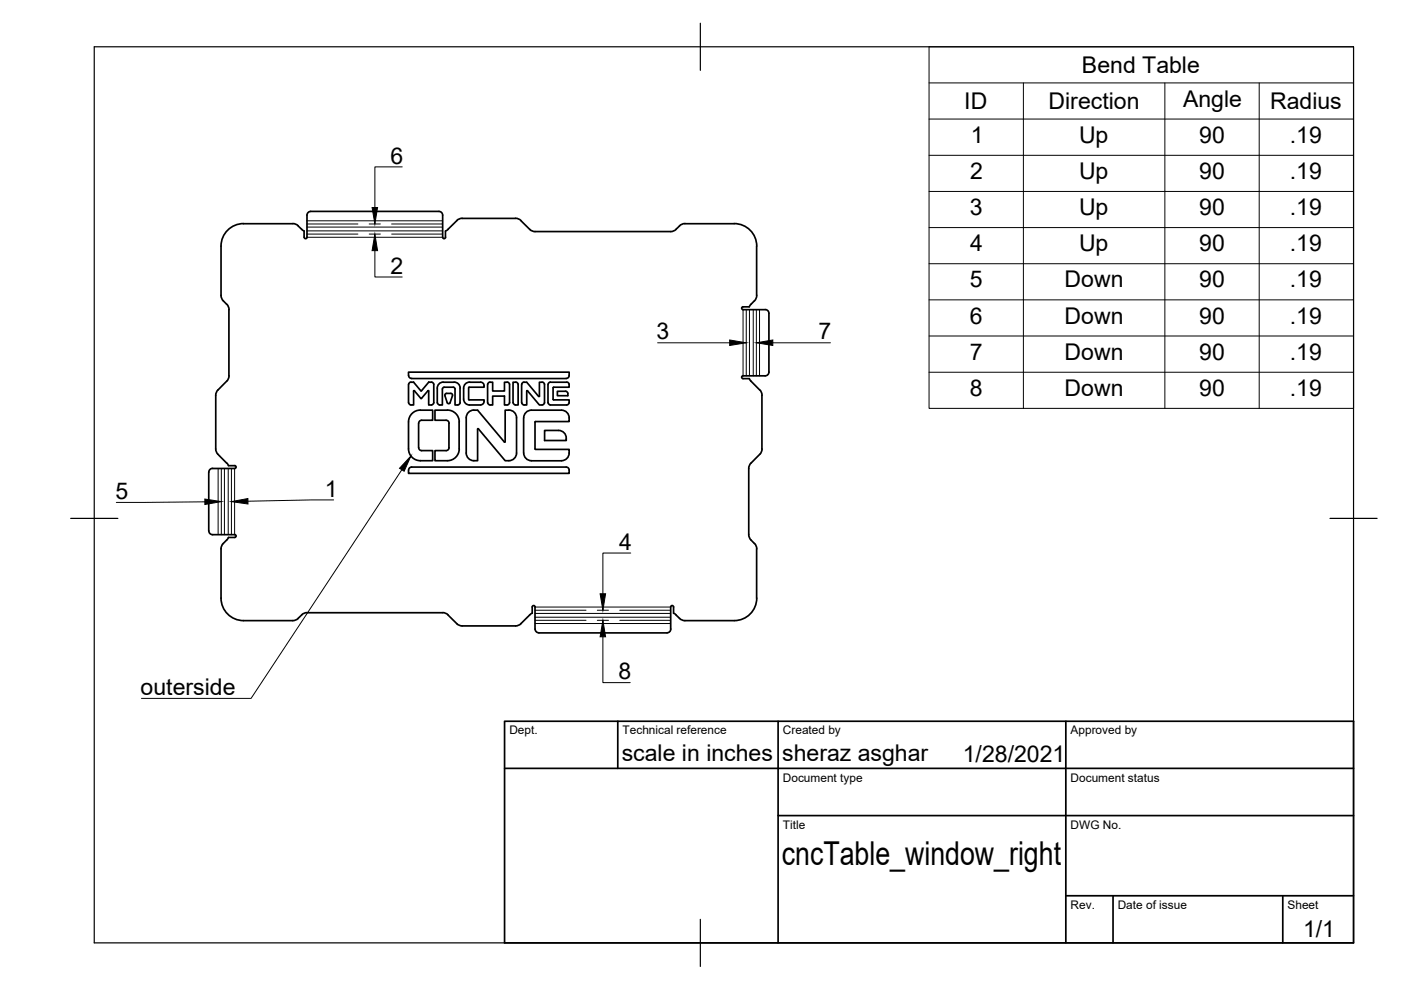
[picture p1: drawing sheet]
<svg xmlns="http://www.w3.org/2000/svg" width="297mm" height="210mm" viewBox="0 0 297 210" stroke-linecap="round" stroke-linejoin="round" font-family="sans-serif">
<!-- layer: Visible -->
<g fill="none" stroke="#000" stroke-width=".36">
<path d="M46.9 52.2v10.7a3.2 3.2 0 0 0 1.4 1.9l.3 .8M51.6 47.4h10.5M51.6 47.4a4.8 4.8 0 0 0-4.7 4.8M62.1 47.4l.6 .1 .5 .4M63.2 47.9l.8 .7M64 48.6l.5 .4M64.5 49v1.3M93 44.8h-27.1a.79 .79 0 0 0-.8 .8v4.9l-.5 .1-.1-.3M93.1 44.8a.79 .79 0 0 1 .8 .8v4.7l.1 .3 .4-.1v-1.5l.6-.4M98 46.3h11.3M98 46.3l-.9 .3-2.1 2M109.3 46.3l.6 .1 .5 .4"/>
<path d="M110.4 46.8l1.9 1.8M112.3 48.6l.5 .4 .6 .1h28.8l.6-.1 .5-.4M144.1 47.9l-.8 .7M145.2 47.4h10.5M145.2 47.4l-.6 .1-.5 .4M155.7 47.4a4.8 4.8 0 0 1 4.7 4.8M160.4 52.2v10.7a3 3 0 0 1-1.3 1.8l-.2 .4h-1.5l-.1 .4 .3 .2h4.6M48.5 65.7l.1 14-.2 .6-.3 .5M86.6 78.9h34.1v.7a.66 .66 0 0 1-.7 .7l-32.7-.1a.62 .62 0 0 1-.7-.6zM162.2 65.6a.79 .79 0 0 1 .8 .8v12.5M163 78.9a.79 .79 0 0 1-.8 .8h-4.7l-.3 .3 .4 .3h1.3M48.1 80.8l-2.1 2.1-.3 .9 .1 11.7 .4 .8 1.9 1.9"/>
<path d="M48.1 98.2l.3 .5M48.4 98.7h1.3M49.7 99.3h-4.6a.83 .83 0 0 0-.8 .8v12.5a.79 .79 0 0 0 .8 .8h4.6M49.8 98.7l.3 .3-.3 .3M86.6 95.2a2.51 2.51 0 0 0 2.5 2.5h2.6v-2.2h-2.3M86.8 99.2l.4-.2h32.8a.62 .62 0 0 1 .7 .7v.7h-34.1zM88.8 89.7v5.2M88.8 94.9a.62 .62 0 0 0 .6 .6M89.1 87h2.6v2.1h-2.3M89.1 86.9a2.51 2.51 0 0 0-2.5 2.6v5.7M89.2 84.5l-1.4-1.7-.1 3.1-.6-.1-.4-.2v-4.3l.2-.2 .8-.1 1.7 1.9 1.5-1.9 .8 .1 .3 .4-.1 4.1-.4 .3h-.6l-.1-3.1-1.4 1.7M89.4 84.5h-.2"/>
<path d="M89.4 89.1a.62 .62 0 0 0-.6 .6M93.8 82.5l.4-.4h2.1l.2 .4v3.4l.8-.1 .3-.5M94.4 83.6l.3-.2h.9a.38 .38 0 0 1 .3 .5l-.5 1.5-.3 .2-.3-.2-.5-1.5zM94.8 87h-2.6v2.1h2.4a.62 .62 0 0 1 .6 .6v5.2a.59 .59 0 0 1-.6 .6h-2.4v2.2h2.6M94.9 86.9a2.51 2.51 0 0 1 2.5 2.6l-.1 5.7M97.4 95.2a2.51 2.51 0 0 1-2.5 2.5M97.5 82.3v3.1M97.6 82.3a1.26 1.26 0 0 0-1.3-1.3h-2.3a1.22 1.22 0 0 0-1.3 1.3v3.1l.3 .4h.2l.6 .1v-3.4M99.4 82.2v2.5M99.4 84.7l.1 .1M99.5 82.1h3.1a.82 .82 0 0 0-.7-1.1h-2.3a1.26 1.26 0 0 0-1.3 1.3v2.3a1.26 1.26 0 0 0 1.2 1.3l2.4-.1a.75 .75 0 0 0 .7-.7M99.5 84.8h3.1v.3"/>
<path d="M99.5 82.1l-.1 .1M100.5 87h.8l5.7 6.7h.1v-6.7h.8M100.5 86.9a1.62 1.62 0 0 0-1.7 1.7v7.5a1.8 1.8 0 0 0 2.5 1.6v-6.7M101.3 91l.1-.1 5.7 6.8h.8M103.4 81.5v3.9M103.4 81.5l.2-.4 .9-.1v1.9h2.5v-1.9l.8 .1 .2 .4v3.8l-.2 .5-.8 .1v-1.9h-2.5v1.9l-.9-.1-.2-.5M107.9 86.9a1.62 1.62 0 0 1 1.6 1.7v7.5a1.62 1.62 0 0 1-1.6 1.6M108.8 85.3l.2 .5 .9 .1v-4.4l-.3-.4-.3-.1h-.5v4.4M113.4 95.2l.1-5.8h7.2a1.83 1.83 0 0 0-1.7-2.4h-6.3a1.66 1.66 0 0 0-1.7 1.6v7.5a1.62 1.62 0 0 0 1.7 1.6h6.3a1.83 1.83 0 0 0 1.7-2.4h-7.2M113.5 95.2v.1M114.2 84l-2.5-3h-.6l-.4 .3v4.3l.4 .2 .6 .1v-3l.1-.1 2.6 3.1h.5M114.9 81h-.5v3h-.2"/>
<path d="M114.9 81l.5 .3v.2v3.8v.3l-.5 .2M117.3 82.2v2.5M117.3 84.7l.1 .1M117.4 82.1h3.3v-.6l-.3-.4-.2-.1-3.7 .1-.3 .4 .1 4.1 .4 .2 3.5 .1 .4-.3 .1-.3v-.5h-3.3M117.4 82.1l-.1 .1M118.2 83h1.9l.2 .2 .1 .7h-2.2zM120.1 92.9a1.62 1.62 0 0 0-1.7-1.6h-2.9v2.1h4.6v-.5M158.9 80.3l.3 .5M159.2 80.8l1.9 1.9 .4 .8 .1 11.7-.3 .9-2.1 2.1M159.2 98.2l-.3 .5-.2 .6 .1 14.4a3.2 3.2 0 0 0 1.4 1.8l.2 .9v10.4M49.7 114l-1.3-.1-.3 .6a2.45 2.45 0 0 0-1.2 1.9v10.4M49.8 113.3l.3 .3-.3 .4"/>
<path d="M46.9 126.8a4.8 4.8 0 0 0 4.7 4.8h10.5l.6-.1 .5-.4M64 130.4l-.8 .7M64 130.4l.5-.4 .6-.1h28.8l.6 .1 .5 .4M95 130.4l1.9 1.8 .8 .5h11.6l.6-.1 .5-.4M112.3 130.4l-1.9 1.8M112.3 130.4l.5-.4v-1.3l.2-.3a.29 .29 0 0 1 .3 0 .29 .29 0 0 1 .1 .3l.1 4.7a.79 .79 0 0 0 .7 .8M114.2 134.2h27.2M143.3 130.4a2.55 2.55 0 0 0 1.9 1.2M143.3 130.4l-.5-.4v-1.5l-.5-.1-.1 .3v4.7a.79 .79 0 0 1-.8 .8M160.4 126.8a4.8 4.8 0 0 1-4.7 4.8h-10.5"/>
</g>
<!-- layer: Center Lines -->
<g fill="none" stroke="#000" stroke-width=".21">
<path d="M65.1 49.6h10.8M65.1 47.5h10.8M78.3 49.6h2.3M78.3 47.5h2.3M83 49.6h10.9M83 47.5h10.9M158.2 65.7v14M160.4 65.7v14M46.9 99.3v14.1M49.1 99.3v14.1M113.4 129.4h10.8M113.4 131.5h10.8"/>
<path d="M126.6 129.4h2.4M126.6 131.5h2.4M131.4 129.4h10.8M131.4 131.5h10.8"/>
</g>
<!-- layer: Visible Narrow -->
<g fill="none" stroke="#000" stroke-width=".21">
<path d="M65.1 46.8h28.8M65.1 48.1h28.8M65.1 49h28.8M65.1 50.3h28.8M157.5 65.7v14M158.9 65.7v14M159.7 65.7v14M161 65.7v14M46.2 99.3v14.1M47.6 99.3v14.1M48.4 99.3v14.1M49.7 99.3v14.1"/>
<path d="M113.4 132.2h28.8M113.4 130.9h28.8M113.4 130.1h28.8M113.4 128.7h28.8"/>
</g>
<!-- layer: Border -->
<path d="M20 9.9h267v190h-267zM148.5 4.9v10M15 109.9h10M282 109.9h10M148.5 194.9v10" fill="none" stroke="#000" stroke-width=".25"/>
<!-- layer: TitleBlock -->
<path d="M107 152.9h180v47h-180zM131 152.9v10M165 152.9v47M226 152.9v47M107 162.9h180M165 172.9h122M226 189.9h61M236 189.9v10M272 189.9v10" fill="none" stroke="#000" stroke-width=".36"/>
<!-- layer: BOM -->
<g fill="none" stroke="#000" stroke-width=".21">
<path d="M197 9.9h90v76.7h-90zM197 17.6h90M217 17.6v69M247 17.6v69M267 17.6v69M85.3 35.4h-5.8v8.6M197 25.2h90M197 32.9h90M79.5 53.1v5.6h5.8M197 40.6h90M197 48.3h90M197 55.9h90"/>
<path d="M139.4 72.7h15.3M163.9 72.7h12.2M197 63.6h90M197 71.2h90M197 78.9h90M43.4 106.4l-18.7 .1M70.7 106l-18.1 .3M133.7 117.3h-5.9v8.6M127.8 135v9.7h5.8"/>
</g>
<path d="M79.5 49.6l.6 3.5h-1.2zM78.9 44h1.2l-.6 3.5zM154.7 72.1l3.5 .6-3.5 .6zM160.4 72.7l3.5-.6v1.2zM43.4 105.8l3.5 .6-3.5 .6zM49.1 106.4l3.5-.7v1.2zM127.8 131.5l.6 3.5h-1.2zM127.2 125.9h1.2l-.6 3.5z" fill="#000" stroke="#000" stroke-width=".21"/>
<!-- layer: Annotations -->
<path d="M87.1 96.7l-1.4 3.2-1-.6z" fill="#000" stroke="#000" stroke-width=".21"/>
<path d="M85.2 99.6l-32 48.5h-23.2" fill="none" stroke="#000" stroke-width=".21"/>
<text font-size="7" x="165.8" y="183.4">cncTable_window_right</text>
<g font-size="4.9">
<text x="229.4" y="15.5">Bend Table</text>
<text x="204.4" y="23.2">ID</text>
<text x="222.3" y="23.1">Direction</text>
<text x="250.8" y="22.7">Angle</text>
<text x="269.3" y="23.1">Radius</text>
<text x="82.8" y="34.7">6</text>
<text x="205.8" y="30.3">1</text>
<text x="228.8" y="30.3">Up</text>
<text x="254.3" y="30.3">90</text>
<text x="273.5" y="30.3">.19</text>
<text x="205.7" y="37.9">2</text>
<text x="228.8" y="37.9">Up</text>
<text x="254.3" y="37.9">90</text>
<text x="273.5" y="37.9">.19</text>
<text x="205.6" y="45.6">3</text>
<text x="228.8" y="45.6">Up</text>
<text x="254.3" y="45.6">90</text>
<text x="273.5" y="45.6">.19</text>
<text x="205.7" y="53.2">4</text>
<text x="228.8" y="53.2">Up</text>
<text x="254.3" y="53.3">90</text>
<text x="273.5" y="53.3">.19</text>
<text x="82.8" y="58">2</text>
<text x="205.6" y="60.9">5</text>
<text x="225.7" y="60.9">Down</text>
<text x="254.3" y="60.9">90</text>
<text x="273.5" y="60.9">.19</text>
<text x="139.2" y="72">3</text>
<text x="173.6" y="72">7</text>
<text x="205.6" y="68.6">6</text>
<text x="225.7" y="68.6">Down</text>
<text x="254.3" y="68.6">90</text>
<text x="273.5" y="68.6">.19</text>
<text x="205.6" y="76.3">7</text>
<text x="225.7" y="76.3">Down</text>
<text x="254.3" y="76.3">90</text>
<text x="273.5" y="76.3">.19</text>
<text x="205.6" y="83.9">8</text>
<text x="225.7" y="83.9">Down</text>
<text x="254.3" y="83.9">90</text>
<text x="273.5" y="83.9">.19</text>
<text x="24.5" y="105.8">5</text>
<text x="68.9" y="105.3">1</text>
<text x="131.3" y="116.6">4</text>
<text x="29.8" y="147.4">outerside</text>
<text x="131.1" y="144">8</text>
<text x="131.8" y="161.4">scale in inches</text>
<text x="165.8" y="161.4">sheraz asghar</text>
<text x="204.1" y="161.5">1/28/2021</text>
<text x="276.3" y="198.6">1/1</text>
</g>
<g font-size="2.5">
<text x="108" y="155.7">Dept.</text>
<text x="132" y="155.7">Technical reference</text>
<text x="166" y="155.7">Created by</text>
<text x="227" y="155.7">Approved by</text>
<text x="166" y="165.7">Document type</text>
<text x="227" y="165.7">Document status</text>
<text x="166" y="175.7">Title</text>
<text x="227" y="175.7">DWG No.</text>
<text x="227" y="192.7">Rev.</text>
<text x="237" y="192.7">Date of issue</text>
<text x="273" y="192.7">Sheet</text>
</g>
</svg>
